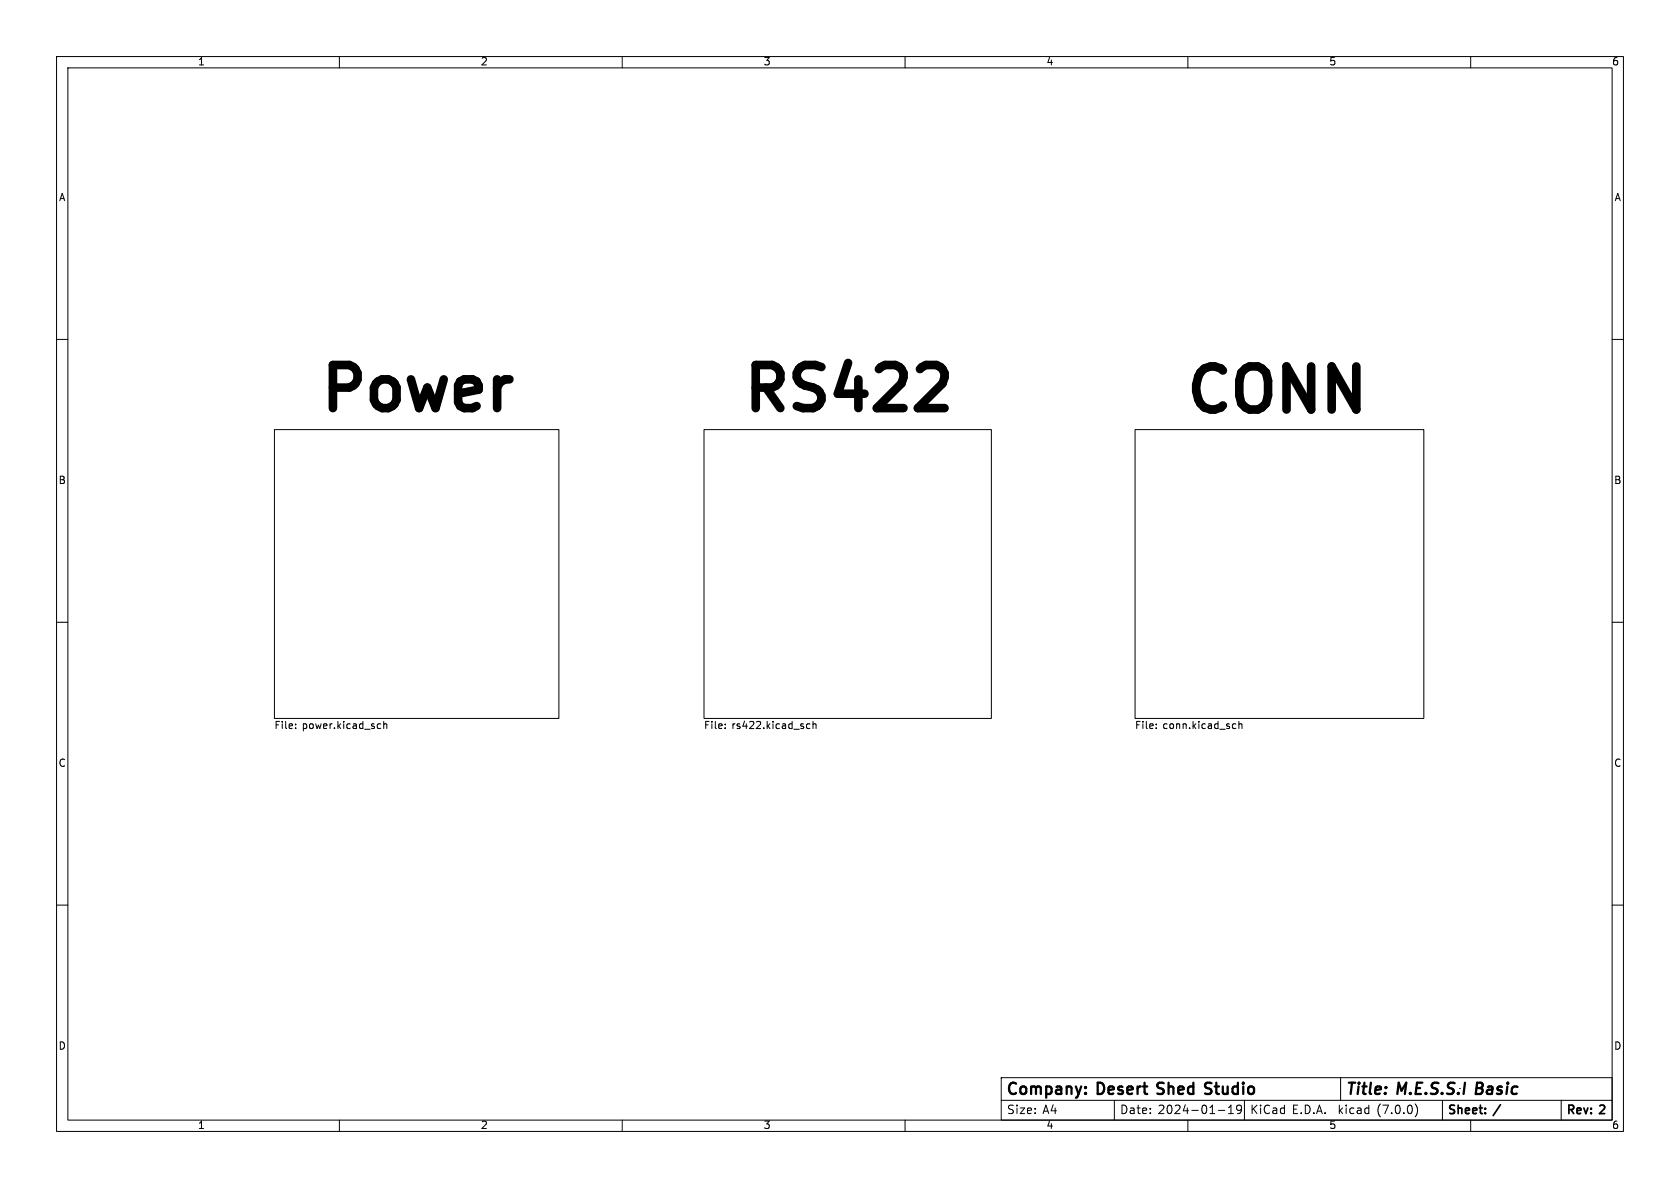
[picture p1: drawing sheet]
<svg xmlns="http://www.w3.org/2000/svg" width="297mm" height="210mm" viewBox="0 0 297 210" stroke-linecap="round" stroke-linejoin="round" font-family="sans-serif">
<g fill="none" stroke="#000" stroke-width=".18">
<path d="M10 10h277v190h-277zM12 12h273v186h-273zM60 10v2M110 10v2M160 10v2M210 10v2M260 10v2M10 60h2M285 60h2M48.5 75.9h50.3v51.1h-50.3zM124.5 75.9h50.8v51.1h-50.8zM200.7 75.9h51v51.1h-51z"/>
<path d="M10 110h2M285 110h2M52.3 128.7v.1M52.3 128v.1M66.9 127.9l.4 .1M67.3 128.7l-.4 .1M67.8 128.1l.2-.2 .3 .1 .1 .8M67.8 127.5v1.3M128.2 128.7v.1M128.2 128v.1M142.6 128.7l.2 .1 .4-.1M143.2 128l-.4-.1-.2 .2"/>
<path d="M143.7 128.1l.2-.2 .3 .1 .1 .8M143.7 127.5v1.3M204.4 128.7v.1M204.4 128v.1M218.1 127.9l.4 .1M218.5 128.7l-.4 .1M219 128.1l.2-.2 .3 .1 .1 .8M219 127.5v1.3M10 160h2M285 160h2M60 198v2M110 198v2"/>
<path d="M160 198v2M177 190.5h108v7.5h-108zM177 194.5h108M197 194.5v3.5M210 198v2M215.4 196.3h1.1M217.2 196.9h.8M217.2 195.8l.4-.4v1.5M219.5 196l-.3 .3-.4-.1-.2-.2 .2-.6h.4l.2 .1a.99 .99 0 0 1-.4 1.4h-.2M220 194.5v3.5M237 190.5v4M250.2 195.1a1.72 1.72 0 0 1 0 2.3"/>
<path d="M255 194.5v3.5M260 198v2M276 194.5v3.5"/>
</g>
<path d="M213 193.3l.8 .1M213.9 191.4h-.5a.49 .49 0 0 0-.4 .5 .49 .49 0 0 0 .4 .4l.4 .1" fill="none" stroke="#000" stroke-width=".4"/>
<path d="M166.3 64.9a2.07 2.07 0 0 1 .3 2.9l-4.3 4.3h4.7" fill="none" stroke="#000" stroke-width="1.5"/>
<g font-size="10.6">
<text x="55.9" y="75.1">Power</text>
<text x="130.6" y="75.1">RS422</text>
<text x="208.9" y="75.3">CONN</text>
</g>
<g font-size="2.8">
<text x="178" y="194.2">Company:</text>
<text x="194.2" y="194.2">Desert</text>
<text x="205.4" y="194.2">Shed</text>
<text x="214.4" y="194.2">Studio</text>
<text x="238" y="194.2">Title:</text>
<text x="247.1" y="194.2">M.E.S.S.I</text>
<text x="261.6" y="194.2">Basic</text>
</g>
<g font-size="2.1">
<text x="178" y="197.2">Size:</text>
<text x="184.3" y="197.2">A4</text>
<text x="198" y="197.2">Date:</text>
<text x="204.7" y="197.2">2024-01-19</text>
<text x="221" y="197.2">KiCad</text>
<text x="228.4" y="197.2">E.D.A.</text>
<text x="236.7" y="197.2">kicad</text>
<text x="243.6" y="197.2">(7.0.0)</text>
<text x="256" y="197.4">Sheet:</text>
<text x="264.3" y="197.4">/</text>
<text x="277" y="197.4">Rev:</text>
<text x="283" y="197.4">2</text>
</g>
<g font-size="1.8">
<text x="35" y="11.8">1</text>
<text x="85" y="11.8">2</text>
<text x="135" y="11.8">3</text>
<text x="185" y="11.8">4</text>
<text x="235" y="11.8">5</text>
<text x="285" y="11.8">6</text>
<text x="10.4" y="35.8">A</text>
<text x="285.4" y="35.8">A</text>
<text x="10.3" y="85.8">B</text>
<text x="285.3" y="85.8">B</text>
<text x="48.5" y="129.2">File:</text>
<text x="53.5" y="129.2">power.kicad_sch</text>
<text x="124.5" y="129.2">File:</text>
<text x="129.4" y="129.2">rs422.kicad_sch</text>
<text x="200.7" y="129.2">File:</text>
<text x="205.6" y="129.2">conn.kicad_sch</text>
<text x="10.3" y="135.8">C</text>
<text x="285.3" y="135.8">C</text>
<text x="10.3" y="185.8">D</text>
<text x="285.3" y="185.8">D</text>
<text x="35" y="199.8">1</text>
<text x="85" y="199.8">2</text>
<text x="135" y="199.8">3</text>
<text x="185" y="199.8">4</text>
<text x="235" y="199.8">5</text>
<text x="285" y="199.8">6</text>
</g>
</svg>
